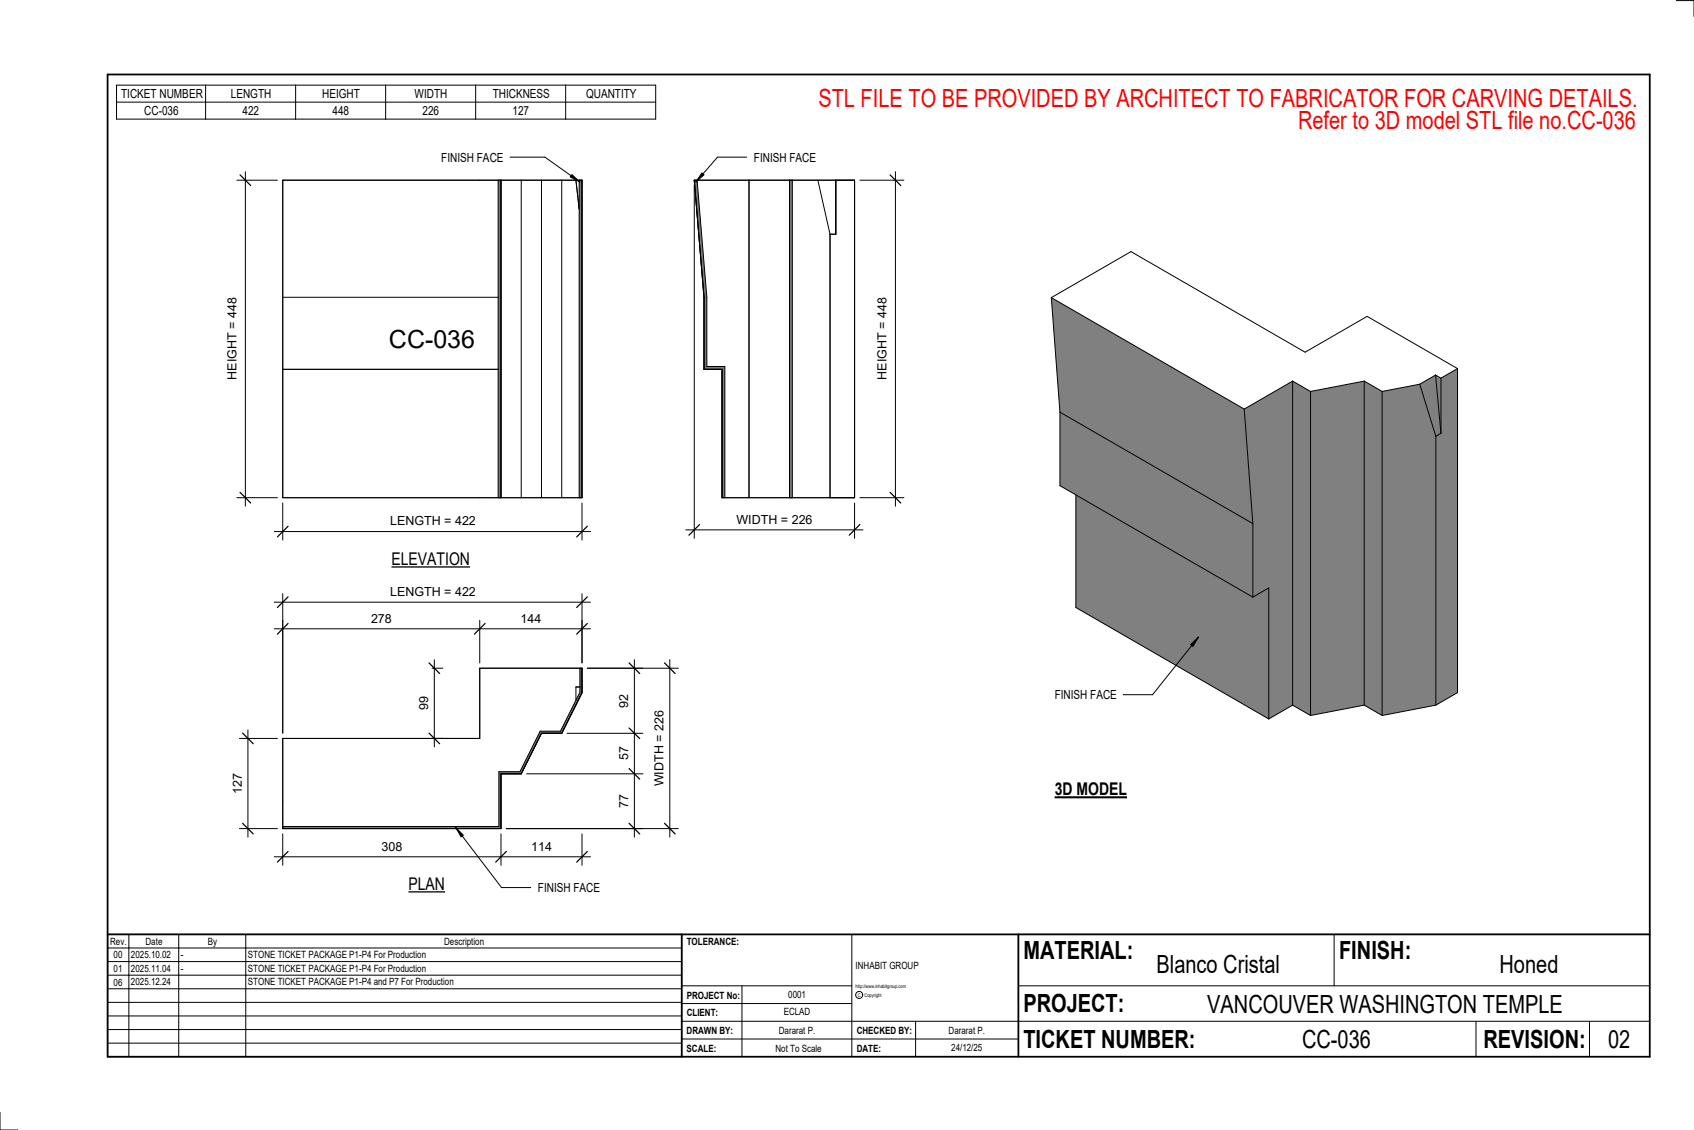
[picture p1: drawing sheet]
<svg xmlns="http://www.w3.org/2000/svg" width="914mm" height="610mm" viewBox="0 0 914 610" stroke-linecap="round" stroke-linejoin="round" font-family="sans-serif">
<path d="M153 446h116v-30h12l11-22h11l10-21v-13h1v14l-11 22h-11l-11 21h-11v30h-117z" fill="#7c7c7c"/>
<path d="M313 371h-2v7M313 360v13l-10 21h-11l-11 22h-12v30h-116M153 398h106v-38h55v14l-11 22h-11l-11 21h-11v30h-117z" fill="none" stroke="#000" stroke-width=".54"/>
<g fill="#7c7c7c">
<path d="M426 97h2v171h-2z"/>
<path d="M375 97h1l6 63v38h9v70h-1v-69h-10v-39z"/>
</g>
<path d="M375 97h86v171h-71v-69h-10v-39zM376 97l6 63v38h9v70M404 97v171M426 97v171M428 97v171M441 97l7 29M451 97v29h-3M448 126v142" fill="none" stroke="#000" stroke-width=".54"/>
<g fill="#7c7c7c">
<path d="M313 97h1v171h-1z"/>
<path d="M269 97h1v171h-1z"/>
</g>
<path d="M153 97h161v171h-161zM269 97v171M270 97v171M281 97v171M292 97v171M303 97v171M311 97l2 16M313 97v171M153 160h116M153 199h116" fill="none" stroke="#000" stroke-width=".54"/>
<g fill="#808080">
<path d="M707 211l29-5v174l-29 6z"/>
<path d="M736 206l10 5v175l-10-6z"/>
<path d="M746 211l20-4 9 28v145l-29 6z"/>
<path d="M778 204l9-5v175l-12 6v-145l3-1z"/>
<path d="M581 267l95 55 9-5v71l-104-60z"/>
<path d="M672 221l26-15v174l-13 8v-71l-9 5v-40z"/>
<path d="M698 206l9 5v175l-9-6z"/>
<path d="M572 222l104 60v40l-104-60z"/>
<path d="M567 161l105 60 4 61-104-60z"/>
<path d="M775 202l3 2v30z"/>
<path d="M766 207l9-5 3 32-3 1z"/>
</g>
<g fill="none" stroke="#000" stroke-width=".54">
<path d="M567 161l43-25 94 54 34-19 49 28M567 161l105 60M567 161l5 61M787 199l-9 5M787 199v175l-12 6M698 206l9 5M698 206l-26 15M698 206v174M707 211v175M736 206l-29 5M736 206l10 5M736 206v174"/>
<path d="M746 211v175M766 207l-20 4M766 207l9 28M775 202l-9 5M775 202l3 2M775 202l3 32M778 204v30M572 222v40l104 60M572 222l104 60M672 221l4 61M775 235v145M778 234l-3 1"/>
<path d="M581 267v61l104 60M676 282v40M148 339h171M153 335v60M259 335v23M314 335v23M676 322l9-5v71M698 380l9 6M698 380l-13 8M736 380l10 6M736 380l-29 6M775 380l-29 6"/>
</g>
<path d="M155 336l-5 6M262 336l-6 6M317 336l-6 6" fill="none" stroke="#000" stroke-width=".67"/>
<g fill="#fff">
<path d="M200 330h11v7h-11z"/>
<path d="M281 330h11v7h-11z"/>
</g>
<path d="M129 398h21M134 394v58M129 447h21" fill="none" stroke="#000" stroke-width=".54"/>
<path d="M131 395l6 6M131 444l6 6" fill="none" stroke="#000" stroke-width=".67"/>
<path d="M124 417h8v11h-8z" fill="#fff"/>
<path d="M153 450v17M270 450v17M314 450v17M148 462h171" fill="none" stroke="#000" stroke-width=".54"/>
<path d="M155 459l-5 6M273 459l-5 6M317 459l-6 6" fill="none" stroke="#000" stroke-width=".67"/>
<g fill="#fff">
<path d="M206 453h11v7h-11z"/>
<path d="M287 453h11v7h-11z"/>
</g>
<path d="M342 356v96M317 360h30M306 396h41M284 417h63M273 447h74" fill="none" stroke="#000" stroke-width=".54"/>
<path d="M340 358l5 5M340 393l5 5M340 415l5 5M340 444l5 6" fill="none" stroke="#000" stroke-width=".67"/>
<g fill="#fff">
<path d="M333 429h8v7h-8z"/>
<path d="M333 403h8v7h-8z"/>
<path d="M333 374h8v8h-8z"/>
</g>
<path d="M148 325h171M153 320v75M314 320v38" fill="none" stroke="#000" stroke-width=".54"/>
<path d="M155 322l-5 6M317 322l-6 6" fill="none" stroke="#000" stroke-width=".67"/>
<path d="M211 315h45v8h-45z" fill="#fff"/>
<path d="M362 356v96M317 360h49M273 447h93" fill="none" stroke="#000" stroke-width=".54"/>
<path d="M359 358l5 5M359 444l5 6" fill="none" stroke="#000" stroke-width=".67"/>
<path d="M352 383h8v41h-8z" fill="#fff"/>
<path d="M234 356v47M233 360h6M233 398h6" fill="none" stroke="#000" stroke-width=".54"/>
<path d="M232 358l5 5M232 395l5 6" fill="none" stroke="#000" stroke-width=".67"/>
<path d="M225 376h8v7h-8z" fill="#fff"/>
<path d="M464 97h24M483 93v180M464 268h24" fill="none" stroke="#000" stroke-width=".54"/>
<path d="M480 94l6 6M480 266l6 5" fill="none" stroke="#000" stroke-width=".67"/>
<path d="M472 161h8v44h-8z" fill="#fff"/>
<path d="M375 100v190M461 271v19M370 286h96" fill="none" stroke="#000" stroke-width=".54"/>
<path d="M378 283l-6 6M464 283l-6 6" fill="none" stroke="#000" stroke-width=".67"/>
<path d="M398 276h41v8h-41z" fill="#fff"/>
<path d="M128 97h22M132 93v180M128 268h22" fill="none" stroke="#000" stroke-width=".54"/>
<path d="M130 94l5 6M130 266l5 5" fill="none" stroke="#000" stroke-width=".67"/>
<path d="M122 161h7v44h-7z" fill="#fff"/>
<path d="M153 271v20M314 271v20M148 287h171" fill="none" stroke="#000" stroke-width=".54"/>
<path d="M155 284l-5 6M317 284l-6 6" fill="none" stroke="#000" stroke-width=".67"/>
<g fill="#fff">
<path d="M211 277h45v8h-45z"/>
<path d="M210 175h47v15h-47z"/>
</g>
<g fill="none" stroke="#000" stroke-width=".54">
<path d="M905 0h9v9M460 504v66M720 504v28M891 504h-341v37M368 532h92M401 532v38M550 532h341M368 551h523M368 541h92M494 551v19M797 551v19M858 551v19"/>
<path d="M368 561h182M0 600v10h10"/>
<circle cx="464" cy="537" r="1.9"/>
</g>
<path d="M58 40h833v530h-833zM58 504h833M368 504v66M550 504v66" fill="none" stroke="#000" stroke-width=".96"/>
<g fill="#fff">
<path d="M652 534h192v15h-192z"/>
<path d="M513 562h17v6h-17z"/>
<path d="M425 533h10v6h-10z"/>
<path d="M423 543h15v6h-15z"/>
<path d="M420 553h20v6h-20z"/>
<path d="M624 513h68v15h-68z"/>
<path d="M809 513h33v15h-33z"/>
<path d="M512 553h20v6h-20z"/>
<path d="M703 553h37v15h-37z"/>
<path d="M442 45h443v16h-443z"/>
<path d="M868 553h12v15h-12z"/>
<path d="M61 512h5v6h-5z"/>
<path d="M61 520h5v6h-5z"/>
<path d="M61 527h5v6h-5z"/>
<path d="M211 296h43v11h-43z"/>
</g>
<path d="M211 306h43" fill="none" stroke="#000" stroke-width=".69" stroke-linecap="butt"/>
<path d="M220 472h20v10h-20z" fill="#fff"/>
<path d="M220 481h20" fill="none" stroke="#000" stroke-width=".69" stroke-linecap="butt"/>
<path d="M569 420h40v11h-40z" fill="#fff"/>
<path d="M569 430h39" fill="none" stroke="#000" stroke-width="1.1" stroke-linecap="butt"/>
<path d="M701 58h184v15h-184z" fill="#fff"/>
<g fill="none" stroke="#000" stroke-width=".54">
<path d="M63 46h291v18h-291zM63 55h291M111 46v18M160 46v18M208 46v18M257 46v18M305 46v18M379 93l1 1-4 4zM403 85h-16l-11 13M58 504h310v66h-310zM58 519h310M58 511h310"/>
<path d="M70 504v66M96 504v66M133 504v66M58 533h310M58 526h310M58 555h310M58 548h310M58 541h310M58 563h310"/>
</g>
<path d="M379 93l1 1-4 4z" fill="#000"/>
<path d="M407 81h33v8h-33z" fill="#fff"/>
<path d="M246 446l4 5h-1z" fill="#000"/>
<path d="M246 446l4 5h-1zM246 446l25 33h15" fill="none" stroke="#000" stroke-width=".54"/>
<path d="M290 475h34v8h-34z" fill="#fff"/>
<path d="M309 94l4 4-5-3z" fill="#000"/>
<path d="M275 85h19l19 13M309 94l4 4-5-3z" fill="none" stroke="#000" stroke-width=".54"/>
<path d="M238 81h33v8h-33z" fill="#fff"/>
<path d="M643 348l4-4-3 5zM647 344l-25 31h-16" fill="none" stroke="#000" stroke-width=".54"/>
<path d="M643 348l4-4-3 5z" fill="#000"/>
<path d="M569 371h34v8h-34z" fill="#fff"/>
<g font-size="13.5" fill="#f00">
<text x="442" y="58">STL FILE TO BE PROVIDED BY ARCHITECT TO FABRICATOR FOR CARVING DETAILS.</text>
<text x="701" y="70">Refer to 3D model STL file no.CC-036</text>
</g>
<g font-size="13.5">
<text x="210" y="188">CC-036</text>
<text x="552" y="517">MATERIAL:</text>
<text x="723" y="517">FINISH:</text>
<text x="624" y="525">Blanco Cristal</text>
<text x="809" y="525">Honed</text>
<text x="552" y="546">PROJECT:</text>
<text x="652" y="546">VANCOUVER WASHINGTON TEMPLE</text>
<text x="552" y="565">TICKET NUMBER:</text>
<text x="703" y="565">CC-036</text>
<text x="801" y="565">REVISION:</text>
<text x="868" y="565">02</text>
</g>
<g font-size="9.4">
<text x="211" y="305">ELEVATION</text>
<text x="569" y="429">3D MODEL</text>
<text x="220" y="480">PLAN</text>
</g>
<g font-size="6.7">
<text x="65" y="53">TICKET NUMBER</text>
<text x="125" y="53">LENGTH</text>
<text x="174" y="53">HEIGHT</text>
<text x="224" y="53">WIDTH</text>
<text x="266" y="53">THICKNESS</text>
<text x="316" y="53">QUANTITY</text>
<text x="78" y="62">CC-036</text>
<text x="131" y="62">422</text>
<text x="179" y="62">448</text>
<text x="228" y="62">226</text>
<text x="277" y="62">127</text>
<text x="238" y="87">FINISH FACE</text>
<text x="407" y="87">FINISH FACE</text>
<text x="128" y="205" transform="rotate(-90 128 205)">HEIGHT = 448</text>
<text x="479" y="205" transform="rotate(-90 479 205)">HEIGHT = 448</text>
<text x="211" y="283">LENGTH = 422</text>
<text x="398" y="283">WIDTH = 226</text>
<text x="211" y="322">LENGTH = 422</text>
<text x="200" y="336">278</text>
<text x="281" y="336">144</text>
<text x="569" y="377">FINISH FACE</text>
<text x="231" y="383" transform="rotate(-90 231 383)">99</text>
<text x="339" y="382" transform="rotate(-90 339 382)">92</text>
<text x="339" y="410" transform="rotate(-90 339 410)">57</text>
<text x="358" y="424" transform="rotate(-90 358 424)">WIDTH = 226</text>
<text x="130" y="428" transform="rotate(-90 130 428)">127</text>
<text x="339" y="436" transform="rotate(-90 339 436)">77</text>
<text x="206" y="459">308</text>
<text x="287" y="459">114</text>
<text x="290" y="481">FINISH FACE</text>
</g>
<g font-size="5.4">
<text x="59" y="510">Rev.</text>
<text x="79" y="510">Date</text>
<text x="112" y="510">By</text>
<text x="240" y="510">Description</text>
<text x="371" y="510">TOLERANCE:</text>
<text x="61" y="517">00</text>
<text x="71" y="517">2025.10.02</text>
<text x="98" y="517">-</text>
<text x="134" y="517">STONE TICKET PACKAGE P1-P4 For Production</text>
<text x="61" y="525">01</text>
<text x="71" y="524">2025.11.04</text>
<text x="98" y="524">-</text>
<text x="134" y="524">STONE TICKET PACKAGE P1-P4 For Production</text>
<text x="462" y="523">INHABIT GROUP</text>
<text x="61" y="532">06</text>
<text x="71" y="532">2025.12.24</text>
<text x="134" y="532">STONE TICKET PACKAGE P1-P4 and P7 For Production</text>
<text x="371" y="539">PROJECT No:</text>
<text x="425" y="538">0001</text>
<text x="371" y="548">CLIENT:</text>
<text x="423" y="548">ECLAD</text>
<text x="371" y="558">DRAWN BY:</text>
<text x="420" y="558">Dararat P.</text>
<text x="462" y="558">CHECKED BY:</text>
<text x="512" y="558">Dararat P.</text>
<text x="371" y="567">SCALE:</text>
<text x="419" y="567">Not To Scale</text>
<text x="462" y="567">DATE:</text>
<text x="513" y="567">24/12/25</text>
</g>
<g font-size="2.7">
<text x="462" y="533">http://www.inhabitgroup.com</text>
<text x="463" y="538">C</text>
<text x="467" y="538">Copyright</text>
</g>
</svg>
